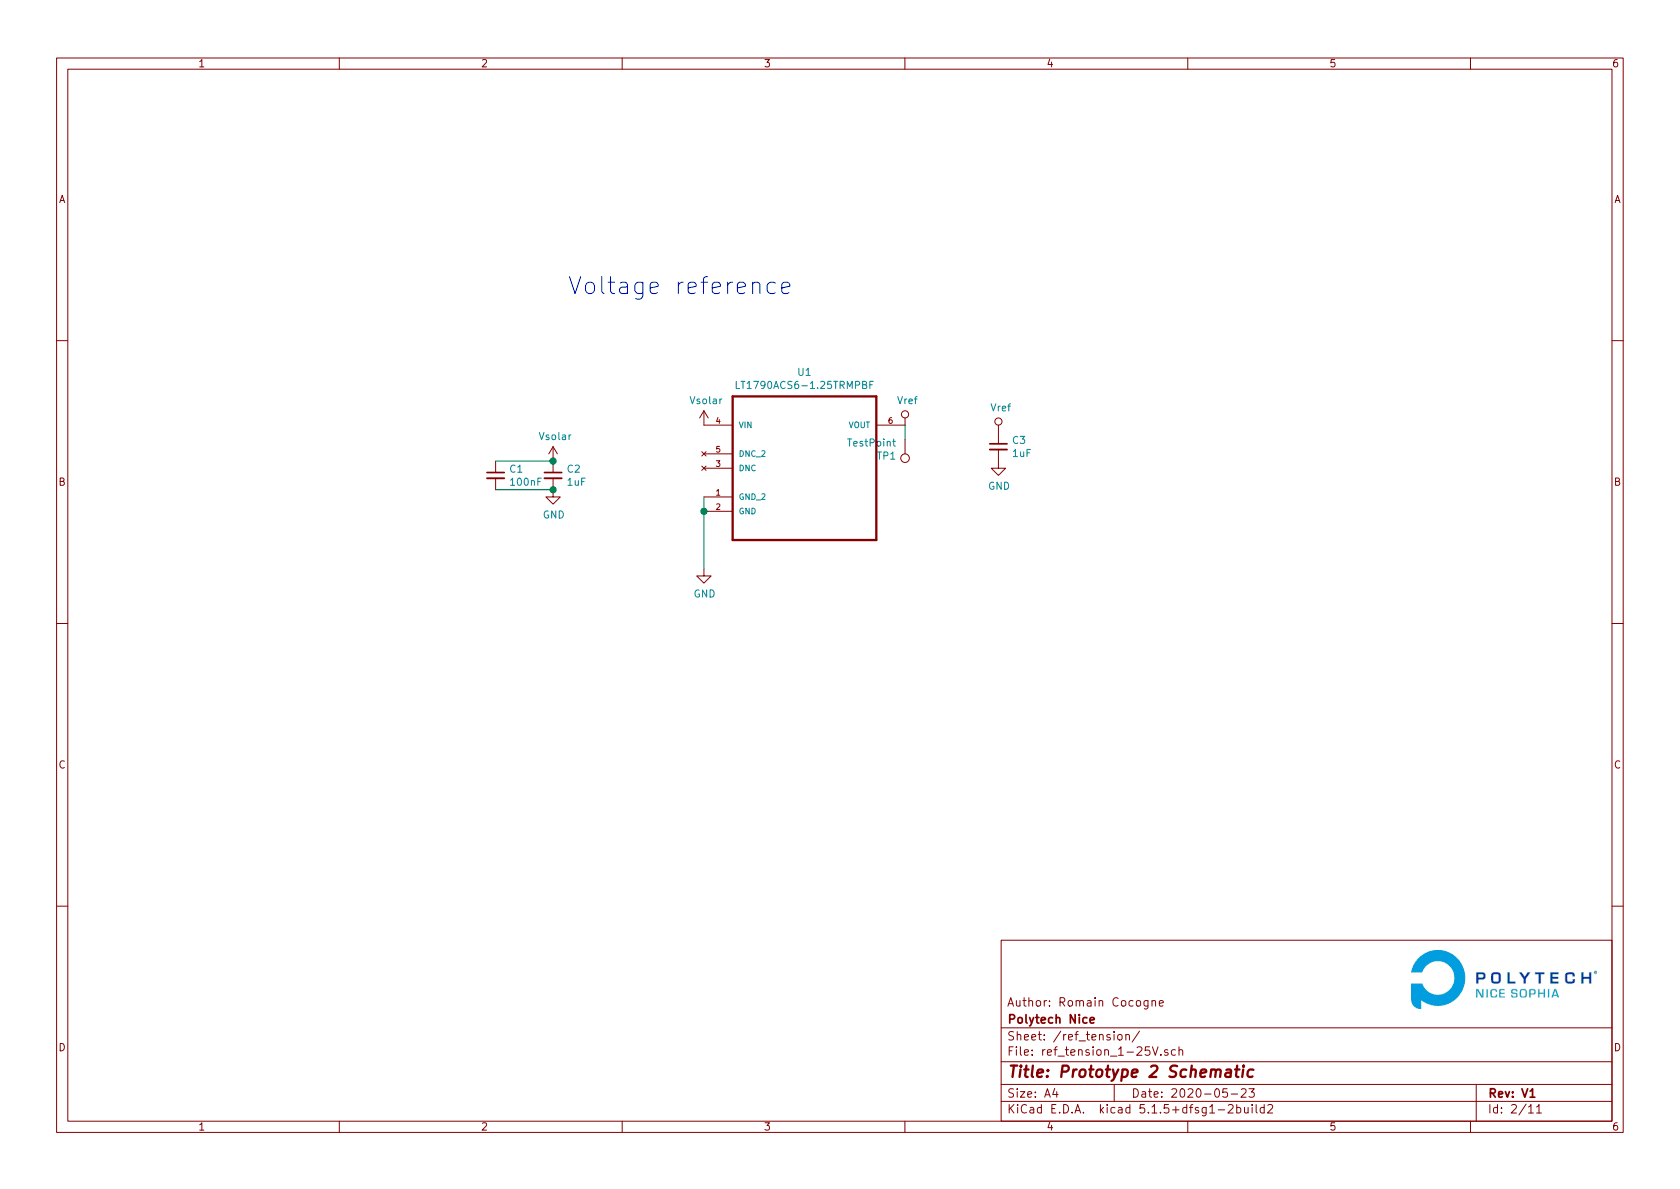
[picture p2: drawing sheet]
EESchema Schematic File Version 4
EELAYER 30 0
EELAYER END
$Descr A4 11693 8268
encoding utf-8
Sheet 2 11
Title "Prototype 2 Schematic"
Date "2020-05-23"
Rev "V1"
Comp "Polytech Nice"
Comment1 "Author: Romain Cocogne"
Comment2 ""
Comment3 ""
Comment4 ""
$EndDescr
$Comp
L panneaux_solaires:Vsolar #PWR01
U 1 1
P 3850 3200
F 0 "#PWR01" H 3850 3050 50  0001 C CNN
F 1 "Vsolar" H 3865 3373 50  0000 C CNN
F 2 "" H 3850 3200 50  0001 C CNN
F 3 "" H 3850 3200 50  0001 C CNN
	1    3850 3200
	1    0    0    -1  
$EndComp
$Comp
L power:GND #PWR02
U 1 1
P 3850 3400
F 0 "#PWR02" H 3850 3150 50  0001 C CNN
F 1 "GND" H 3855 3227 50  0000 C CNN
F 2 "" H 3850 3400 50  0001 C CNN
F 3 "" H 3850 3400 50  0001 C CNN
	1    3850 3400
	1    0    0    -1  
$EndComp
$Comp
L panneaux_solaires:100nF C1
U 1 1
P 3450 3300
F 0 "C1" H 3542 3346 50  0000 L CNN
F 1 "100nF" H 3542 3255 50  0000 L CNN
F 2 "Capacitor_SMD:C_0805_2012Metric" H 3450 3300 50  0001 C CNN
F 3 "~" H 3450 3300 50  0001 C CNN
	1    3450 3300
	1    0    0    -1  
$EndComp
Wire Wire Line
	3450 3400 3850 3400
Wire Wire Line
	3450 3200 3850 3200
$Comp
L power:GND #PWR04
U 1 1
P 4900 3950
F 0 "#PWR04" H 4900 3700 50  0001 C CNN
F 1 "GND" H 4905 3777 50  0000 C CNN
F 2 "" H 4900 3950 50  0001 C CNN
F 3 "" H 4900 3950 50  0001 C CNN
	1    4900 3950
	1    0    0    -1  
$EndComp
$Comp
L panneaux_solaires:Vsolar #PWR03
U 1 1
P 4900 2950
F 0 "#PWR03" H 4900 2800 50  0001 C CNN
F 1 "Vsolar" H 4915 3123 50  0000 C CNN
F 2 "" H 4900 2950 50  0001 C CNN
F 3 "" H 4900 2950 50  0001 C CNN
	1    4900 2950
	1    0    0    -1  
$EndComp
$Comp
L panneaux_solaires:1uF C3
U 1 1
P 6950 3100
F 0 "C3" H 7042 3146 50  0000 L CNN
F 1 "1uF" H 7042 3055 50  0000 L CNN
F 2 "Capacitor_SMD:C_0805_2012Metric" H 6950 3100 50  0001 C CNN
F 3 "~" H 6950 3100 50  0001 C CNN
	1    6950 3100
	1    0    0    -1  
$EndComp
Connection ~ 4900 3550
Wire Wire Line
	4900 3550 4900 3950
Wire Wire Line
	4900 3450 4900 3550
$Comp
L panneaux_solaires:Vref #PWR05
U 1 1
P 6300 2950
F 0 "#PWR05" H 6300 2800 50  0001 C CNN
F 1 "Vref" H 6317 3123 50  0000 C CNN
F 2 "" H 6300 2950 50  0001 C CNN
F 3 "" H 6300 2950 50  0001 C CNN
	1    6300 2950
	1    0    0    -1  
$EndComp
$Comp
L panneaux_solaires:LT1790ACS6-1.25TRMPBF U1
U 1 1
P 5600 3150
F 0 "U1" H 5600 3720 50  0000 C CNN
F 1 "LT1790ACS6-1.25TRMPBF" H 5600 3629 50  0000 C CNN
F 2 "SOT95P280X100-6N" H 5600 3150 50  0001 L BNN
F 3 "LT1790ACS6-1.25#TRMPBF" H 5600 3150 50  0001 L BNN
F 4 "SOT-23-5" H 5600 3150 50  0001 L BNN "Champ4"
F 5 "57M6488" H 5600 3150 50  0001 L BNN "Champ5"
F 6 "1556475" H 5600 3150 50  0001 L BNN "Champ6"
F 7 "Linear Technology" H 5600 3150 50  0001 L BNN "Champ7"
	1    5600 3150
	1    0    0    -1  
$EndComp
$Comp
L panneaux_solaires:Vref #PWR06
U 1 1
P 6950 3000
F 0 "#PWR06" H 6950 2850 50  0001 C CNN
F 1 "Vref" H 6967 3173 50  0000 C CNN
F 2 "" H 6950 3000 50  0001 C CNN
F 3 "" H 6950 3000 50  0001 C CNN
	1    6950 3000
	1    0    0    -1  
$EndComp
$Comp
L power:GND #PWR07
U 1 1
P 6950 3200
F 0 "#PWR07" H 6950 2950 50  0001 C CNN
F 1 "GND" H 6955 3027 50  0000 C CNN
F 2 "" H 6950 3200 50  0001 C CNN
F 3 "" H 6950 3200 50  0001 C CNN
	1    6950 3200
	1    0    0    -1  
$EndComp
$Comp
L panneaux_solaires:1uF C2
U 1 1
P 3850 3300
F 0 "C2" H 3942 3346 50  0000 L CNN
F 1 "1uF" H 3942 3255 50  0000 L CNN
F 2 "Capacitor_SMD:C_0805_2012Metric" H 3850 3300 50  0001 C CNN
F 3 "~" H 3850 3300 50  0001 C CNN
	1    3850 3300
	1    0    0    -1  
$EndComp
Connection ~ 3850 3200
Connection ~ 3850 3400
$Comp
L panneaux_solaires:TestPoint TP?
U 1 1
P 6300 3050
AR Path="/5E7571A7/5ECF258C" Ref="TP?"  Part="1" 
AR Path="/5E753F29/5ECF258C" Ref="TP1"  Part="1" 
F 0 "TP1" H 6358 3168 50  0000 L CNN
F 1 "TestPoint" H 6358 3077 50  0000 L CNN
F 2 "panneaux_solaires:TestPoint_Pad_2.0x2.0mm" H 6500 3050 50  0001 C CNN
F 3 "~" H 6500 3050 50  0001 C CNN
	1    6300 3050
	-1   0    0    1   
$EndComp
Wire Wire Line
	6300 2950 6300 3050
Text Notes 3950 2050 0    118  ~ 0
Voltage reference
$EndSCHEMATC
